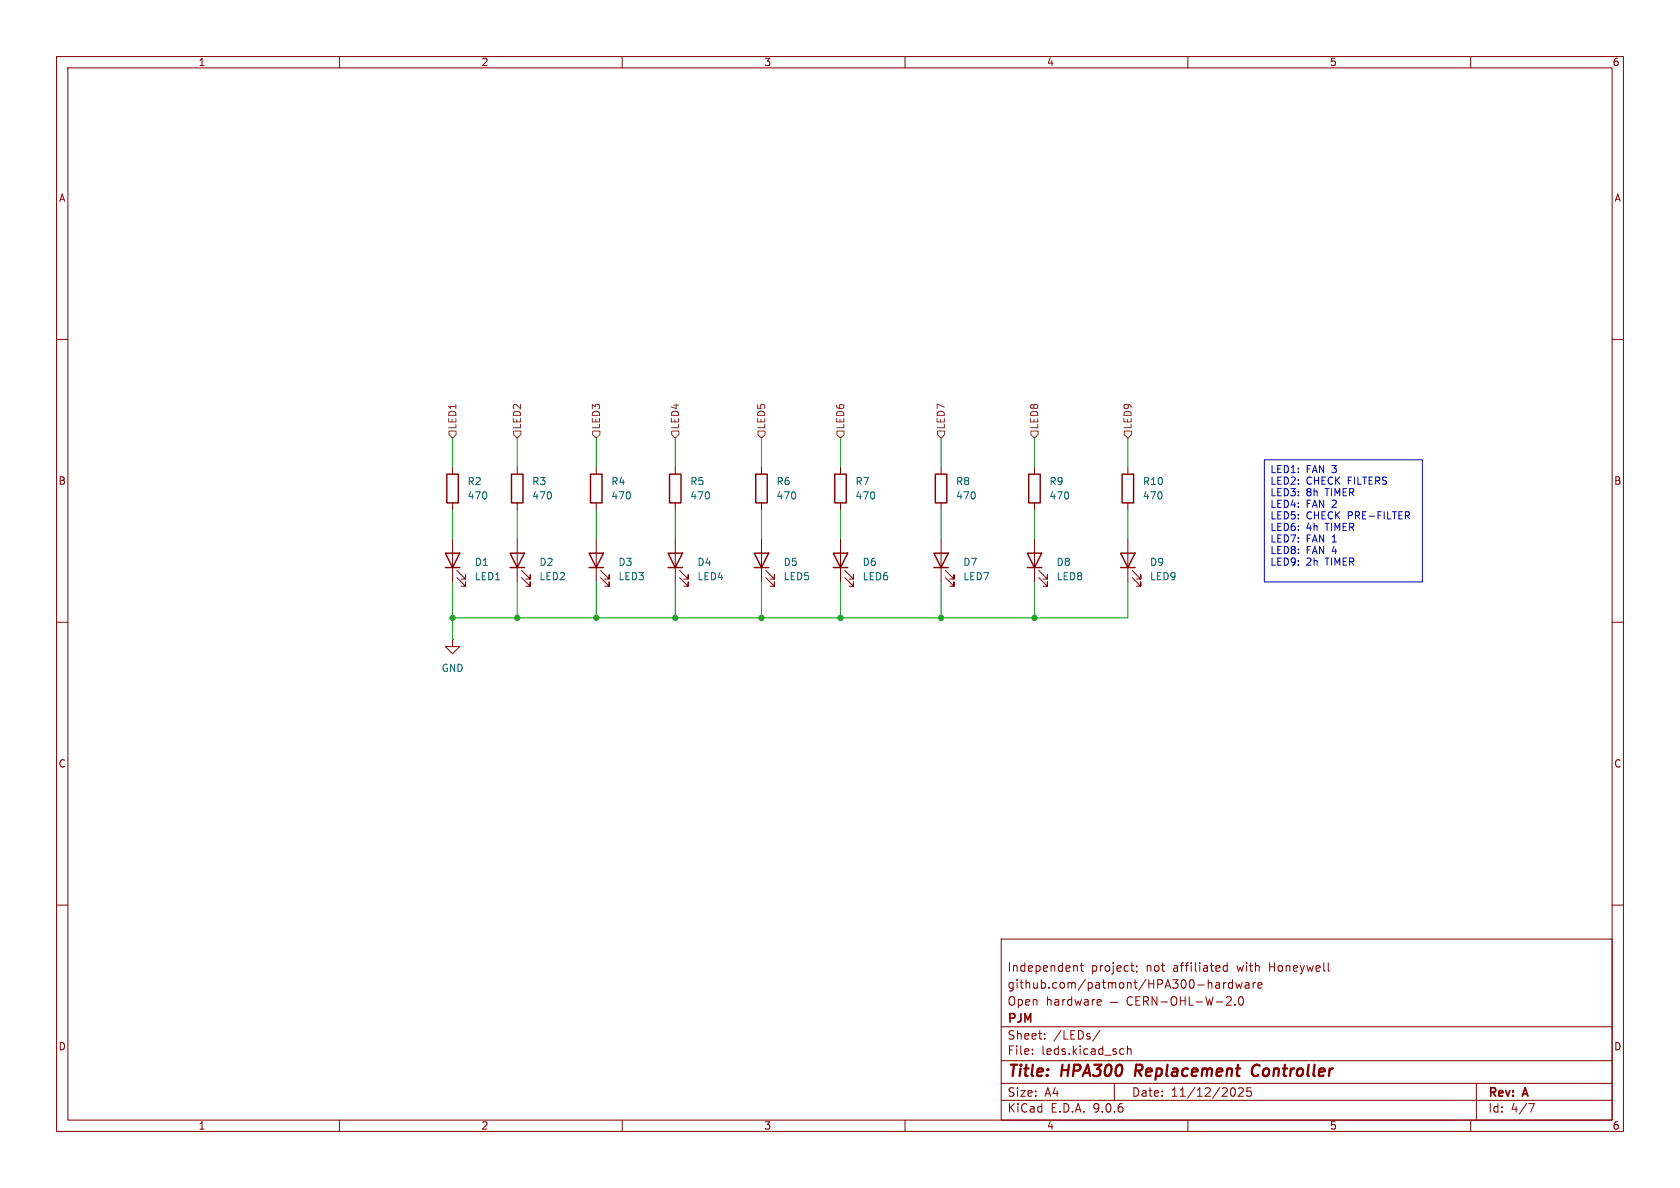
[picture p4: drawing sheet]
(kicad_sch
 (version 20250114)
 (generator "eeschema")
 (generator_version "9.0")
 (paper "A4")
 (title_block
  (title "HPA300 Replacement Controller")
  (date "11/12/2025")
  (rev "A")
  (company "PJM")
  (comment 1 "Open hardware — CERN-OHL-W-2.0")
  (comment 2 "github.com/patmont/HPA300-hardware")
  (comment 3 "Independent project; not affiliated with Honeywell"))
 (lib_symbols
  (symbol "Device:LED"
   (pin_numbers (hide yes))
   (pin_names
    (offset 1.016) (hide yes)) (exclude_from_sim no) (in_bom yes) (on_board yes)
   (property "Reference" "D" (at 0 2.54 0) (effects (font (size 1.27 1.27))))
   (property "Value" "LED" (at 0 -2.54 0) (effects (font (size 1.27 1.27))))
   (property "Footprint" "" (at 0 0 0) (effects (font (size 1.27 1.27)) (hide yes)))
   (property "Datasheet" "~" (at 0 0 0) (effects (font (size 1.27 1.27)) (hide yes)))
   (property "Description" "Light emitting diode" (at 0 0 0) (effects (font (size 1.27 1.27)) (hide yes)))
   (property "Sim.Pins" "1=K 2=A" (at 0 0 0) (effects (font (size 1.27 1.27)) (hide yes)))
   (symbol "LED_0_1"
    (polyline (pts (xy -3.048 -0.762) (xy -4.572 -2.286) (xy -3.81 -2.286) (xy -4.572 -2.286) (xy -4.572 -1.524)) (stroke (width 0) (type default)) (fill (type none)))
    (polyline (pts (xy -1.778 -0.762) (xy -3.302 -2.286) (xy -2.54 -2.286) (xy -3.302 -2.286) (xy -3.302 -1.524)) (stroke (width 0) (type default)) (fill (type none)))
    (polyline (pts (xy -1.27 0) (xy 1.27 0)) (stroke (width 0) (type default)) (fill (type none)))
    (polyline (pts (xy -1.27 -1.27) (xy -1.27 1.27)) (stroke (width 0.254) (type default)) (fill (type none)))
    (polyline (pts (xy 1.27 -1.27) (xy 1.27 1.27) (xy -1.27 0) (xy 1.27 -1.27)) (stroke (width 0.254) (type default)) (fill (type none))))
   (symbol "LED_1_1"
    (pin passive line (at -3.81 0 0) (length 2.54) (name "K" (effects (font (size 1.27 1.27)))) (number "1" (effects (font (size 1.27 1.27)))))
    (pin passive line (at 3.81 0 180) (length 2.54) (name "A" (effects (font (size 1.27 1.27)))) (number "2" (effects (font (size 1.27 1.27))))))
   (embedded_fonts no))
  (symbol "Device:R"
   (pin_numbers (hide yes))
   (pin_names
    (offset 0)) (exclude_from_sim no) (in_bom yes) (on_board yes)
   (property "Reference" "R" (at 2.032 0 90) (effects (font (size 1.27 1.27))))
   (property "Value" "R" (at 0 0 90) (effects (font (size 1.27 1.27))))
   (property "Footprint" "" (at -1.778 0 90) (effects (font (size 1.27 1.27)) (hide yes)))
   (property "Datasheet" "~" (at 0 0 0) (effects (font (size 1.27 1.27)) (hide yes)))
   (property "Description" "Resistor" (at 0 0 0) (effects (font (size 1.27 1.27)) (hide yes)))
   (symbol "R_0_1"
    (rectangle (start -1.016 -2.54) (end 1.016 2.54) (stroke (width 0.254) (type default)) (fill (type none))))
   (symbol "R_1_1"
    (pin passive line (at 0 3.81 270) (length 1.27) (name "~" (effects (font (size 1.27 1.27)))) (number "1" (effects (font (size 1.27 1.27)))))
    (pin passive line (at 0 -3.81 90) (length 1.27) (name "~" (effects (font (size 1.27 1.27)))) (number "2" (effects (font (size 1.27 1.27))))))
   (embedded_fonts no))
  (symbol "power:GND"
   (power)
   (pin_numbers (hide yes))
   (pin_names
    (offset 0) (hide yes)) (exclude_from_sim no) (in_bom yes) (on_board yes)
   (property "Reference" "#PWR" (at 0 -6.35 0) (effects (font (size 1.27 1.27)) (hide yes)))
   (property "Value" "GND" (at 0 -3.81 0) (effects (font (size 1.27 1.27))))
   (property "Footprint" "" (at 0 0 0) (effects (font (size 1.27 1.27)) (hide yes)))
   (property "Datasheet" "" (at 0 0 0) (effects (font (size 1.27 1.27)) (hide yes)))
   (property "Description" "Power symbol creates a global label with name \"GND\" , ground" (at 0 0 0) (effects (font (size 1.27 1.27)) (hide yes)))
   (symbol "GND_0_1"
    (polyline (pts (xy 0 0) (xy 0 -1.27) (xy 1.27 -1.27) (xy 0 -2.54) (xy -1.27 -1.27) (xy 0 -1.27)) (stroke (width 0) (type default)) (fill (type none))))
   (symbol "GND_1_1"
    (pin power_in line (at 0 0 270) (length 0) (name "~" (effects (font (size 1.27 1.27)))) (number "1" (effects (font (size 1.27 1.27))))))
   (embedded_fonts no)))
 (text_box "LED1: FAN 3\nLED2: CHECK FILTERS\nLED3: 8h TIMER\nLED4: FAN 2\nLED5: CHECK PRE-FILTER\nLED6: 4h TIMER\nLED7: FAN 1\nLED8: FAN 4\nLED9: 2h TIMER"
  (exclude_from_sim no)
  (at 223.52 81.28 0)
  (size 27.94 21.59)
  (margins 0.9525 0.9525 0.9525 0.9525)
  (stroke (width 0) (type solid))
  (fill (type none))
  (effects (font (size 1.27 1.27)) (justify left top)))
 (junction
  (at 182.88 109.22)
  (diameter 0)
  (color 0 0 0 0))
 (junction
  (at 91.44 109.22)
  (diameter 0)
  (color 0 0 0 0))
 (junction
  (at 80.01 109.22)
  (diameter 0)
  (color 0 0 0 0))
 (junction
  (at 119.38 109.22)
  (diameter 0)
  (color 0 0 0 0))
 (junction
  (at 148.59 109.22)
  (diameter 0)
  (color 0 0 0 0))
 (junction
  (at 166.37 109.22)
  (diameter 0)
  (color 0 0 0 0))
 (junction
  (at 134.62 109.22)
  (diameter 0)
  (color 0 0 0 0))
 (junction
  (at 105.41 109.22)
  (diameter 0)
  (color 0 0 0 0))
 (wire
  (pts (xy 166.37 102.87) (xy 166.37 109.22))
  (stroke (width 0) (type default)))
 (wire
  (pts (xy 182.88 109.22) (xy 199.39 109.22))
  (stroke (width 0) (type default)))
 (wire
  (pts (xy 91.44 77.47) (xy 91.44 82.55))
  (stroke (width 0) (type default)))
 (wire
  (pts (xy 199.39 90.17) (xy 199.39 95.25))
  (stroke (width 0) (type default)))
 (wire
  (pts (xy 119.38 90.17) (xy 119.38 95.25))
  (stroke (width 0) (type default)))
 (wire
  (pts (xy 182.88 90.17) (xy 182.88 95.25))
  (stroke (width 0) (type default)))
 (wire
  (pts (xy 166.37 90.17) (xy 166.37 95.25))
  (stroke (width 0) (type default)))
 (wire
  (pts (xy 80.01 109.22) (xy 80.01 113.03))
  (stroke (width 0) (type default)))
 (wire
  (pts (xy 134.62 90.17) (xy 134.62 95.25))
  (stroke (width 0) (type default)))
 (wire
  (pts (xy 105.41 77.47) (xy 105.41 82.55))
  (stroke (width 0) (type default)))
 (wire
  (pts (xy 148.59 77.47) (xy 148.59 82.55))
  (stroke (width 0) (type default)))
 (wire
  (pts (xy 119.38 109.22) (xy 134.62 109.22))
  (stroke (width 0) (type default)))
 (wire
  (pts (xy 199.39 77.47) (xy 199.39 82.55))
  (stroke (width 0) (type default)))
 (wire
  (pts (xy 119.38 102.87) (xy 119.38 109.22))
  (stroke (width 0) (type default)))
 (wire
  (pts (xy 134.62 77.47) (xy 134.62 82.55))
  (stroke (width 0) (type default)))
 (wire
  (pts (xy 80.01 90.17) (xy 80.01 95.25))
  (stroke (width 0) (type default)))
 (wire
  (pts (xy 91.44 109.22) (xy 105.41 109.22))
  (stroke (width 0) (type default)))
 (wire
  (pts (xy 182.88 102.87) (xy 182.88 109.22))
  (stroke (width 0) (type default)))
 (wire
  (pts (xy 91.44 102.87) (xy 91.44 109.22))
  (stroke (width 0) (type default)))
 (wire
  (pts (xy 80.01 109.22) (xy 91.44 109.22))
  (stroke (width 0) (type default)))
 (wire
  (pts (xy 134.62 109.22) (xy 148.59 109.22))
  (stroke (width 0) (type default)))
 (wire
  (pts (xy 105.41 102.87) (xy 105.41 109.22))
  (stroke (width 0) (type default)))
 (wire
  (pts (xy 148.59 102.87) (xy 148.59 109.22))
  (stroke (width 0) (type default)))
 (wire
  (pts (xy 148.59 109.22) (xy 166.37 109.22))
  (stroke (width 0) (type default)))
 (wire
  (pts (xy 80.01 102.87) (xy 80.01 109.22))
  (stroke (width 0) (type default)))
 (wire
  (pts (xy 105.41 109.22) (xy 119.38 109.22))
  (stroke (width 0) (type default)))
 (wire
  (pts (xy 148.59 90.17) (xy 148.59 95.25))
  (stroke (width 0) (type default)))
 (wire
  (pts (xy 91.44 90.17) (xy 91.44 95.25))
  (stroke (width 0) (type default)))
 (wire
  (pts (xy 105.41 90.17) (xy 105.41 95.25))
  (stroke (width 0) (type default)))
 (wire
  (pts (xy 166.37 109.22) (xy 182.88 109.22))
  (stroke (width 0) (type default)))
 (wire
  (pts (xy 119.38 77.47) (xy 119.38 82.55))
  (stroke (width 0) (type default)))
 (wire
  (pts (xy 166.37 77.47) (xy 166.37 82.55))
  (stroke (width 0) (type default)))
 (wire
  (pts (xy 182.88 77.47) (xy 182.88 82.55))
  (stroke (width 0) (type default)))
 (wire
  (pts (xy 80.01 77.47) (xy 80.01 82.55))
  (stroke (width 0) (type default)))
 (wire
  (pts (xy 199.39 102.87) (xy 199.39 109.22))
  (stroke (width 0) (type default)))
 (wire
  (pts (xy 134.62 102.87) (xy 134.62 109.22))
  (stroke (width 0) (type default)))
 (hierarchical_label "LED3"
  (shape input)
  (at 105.41 77.47 90)
  (effects (font (size 1.27 1.27)) (justify left)))
 (hierarchical_label "LED2"
  (shape input)
  (at 91.44 77.47 90)
  (effects (font (size 1.27 1.27)) (justify left)))
 (hierarchical_label "LED7"
  (shape input)
  (at 166.37 77.47 90)
  (effects (font (size 1.27 1.27)) (justify left)))
 (hierarchical_label "LED8"
  (shape input)
  (at 182.88 77.47 90)
  (effects (font (size 1.27 1.27)) (justify left)))
 (hierarchical_label "LED6"
  (shape input)
  (at 148.59 77.47 90)
  (effects (font (size 1.27 1.27)) (justify left)))
 (hierarchical_label "LED4"
  (shape input)
  (at 119.38 77.47 90)
  (effects (font (size 1.27 1.27)) (justify left)))
 (hierarchical_label "LED9"
  (shape input)
  (at 199.39 77.47 90)
  (effects (font (size 1.27 1.27)) (justify left)))
 (hierarchical_label "LED1"
  (shape input)
  (at 80.01 77.47 90)
  (effects (font (size 1.27 1.27)) (justify left)))
 (hierarchical_label "LED5"
  (shape input)
  (at 134.62 77.47 90)
  (effects (font (size 1.27 1.27)) (justify left)))
 (symbol
  (lib_id "Device:LED")
  (at 80.01 99.06 90)
  (unit 1)
  (exclude_from_sim no)
  (in_bom yes)
  (on_board yes)
  (dnp no)
  (fields_autoplaced yes)
  (property "Reference" "D1" (at 83.82 99.3774 90) (effects (font (size 1.27 1.27)) (justify right)))
  (property "Value" "LED1" (at 83.82 101.9174 90) (effects (font (size 1.27 1.27)) (justify right)))
  (property "Footprint" "LED_THT:LED_D3.0mm" (at 80.01 99.06 0) (effects (font (size 1.27 1.27)) (hide yes)))
  (property "Datasheet" "~" (at 80.01 99.06 0) (effects (font (size 1.27 1.27)) (hide yes)))
  (property "Description" "Light emitting diode" (at 80.01 99.06 0) (effects (font (size 1.27 1.27)) (hide yes)))
  (property "Sim.Pins" "1=K 2=A" (at 80.01 99.06 0) (effects (font (size 1.27 1.27)) (hide yes)))
  (property "Digikey" "151031SS04000" (at 80.01 99.06 90) (effects (font (size 1.27 1.27)) (hide yes)))
  (pin "2")
  (pin "1"))
 (symbol
  (lib_id "power:GND")
  (at 80.01 113.03 0)
  (unit 1)
  (exclude_from_sim no)
  (in_bom yes)
  (on_board yes)
  (dnp no)
  (fields_autoplaced yes)
  (property "Reference" "#PWR06" (at 80.01 119.38 0) (effects (font (size 1.27 1.27)) (hide yes)))
  (property "Value" "GND" (at 80.01 118.11 0) (effects (font (size 1.27 1.27))))
  (property "Footprint" "" (at 80.01 113.03 0) (effects (font (size 1.27 1.27)) (hide yes)))
  (property "Datasheet" "" (at 80.01 113.03 0) (effects (font (size 1.27 1.27)) (hide yes)))
  (property "Description" "Power symbol creates a global label with name \"GND\" , ground" (at 80.01 113.03 0) (effects (font (size 1.27 1.27)) (hide yes)))
  (pin "1"))
 (symbol
  (lib_id "Device:LED")
  (at 148.59 99.06 90)
  (unit 1)
  (exclude_from_sim no)
  (in_bom yes)
  (on_board yes)
  (dnp no)
  (fields_autoplaced yes)
  (property "Reference" "D6" (at 152.4 99.3774 90) (effects (font (size 1.27 1.27)) (justify right)))
  (property "Value" "LED6" (at 152.4 101.9174 90) (effects (font (size 1.27 1.27)) (justify right)))
  (property "Footprint" "LED_THT:LED_D3.0mm" (at 148.59 99.06 0) (effects (font (size 1.27 1.27)) (hide yes)))
  (property "Datasheet" "~" (at 148.59 99.06 0) (effects (font (size 1.27 1.27)) (hide yes)))
  (property "Description" "Light emitting diode" (at 148.59 99.06 0) (effects (font (size 1.27 1.27)) (hide yes)))
  (property "Sim.Pins" "1=K 2=A" (at 148.59 99.06 0) (effects (font (size 1.27 1.27)) (hide yes)))
  (property "Digikey" "151031SS04000" (at 148.59 99.06 90) (effects (font (size 1.27 1.27)) (hide yes)))
  (pin "1")
  (pin "2"))
 (symbol
  (lib_id "Device:LED")
  (at 91.44 99.06 90)
  (unit 1)
  (exclude_from_sim no)
  (in_bom yes)
  (on_board yes)
  (dnp no)
  (fields_autoplaced yes)
  (property "Reference" "D2" (at 95.25 99.3774 90) (effects (font (size 1.27 1.27)) (justify right)))
  (property "Value" "LED2" (at 95.25 101.9174 90) (effects (font (size 1.27 1.27)) (justify right)))
  (property "Footprint" "LED_THT:LED_D3.0mm" (at 91.44 99.06 0) (effects (font (size 1.27 1.27)) (hide yes)))
  (property "Datasheet" "~" (at 91.44 99.06 0) (effects (font (size 1.27 1.27)) (hide yes)))
  (property "Description" "Light emitting diode" (at 91.44 99.06 0) (effects (font (size 1.27 1.27)) (hide yes)))
  (property "Sim.Pins" "1=K 2=A" (at 91.44 99.06 0) (effects (font (size 1.27 1.27)) (hide yes)))
  (property "Digikey" "151031SS04000" (at 91.44 99.06 90) (effects (font (size 1.27 1.27)) (hide yes)))
  (pin "2")
  (pin "1"))
 (symbol
  (lib_id "Device:R")
  (at 105.41 86.36 0)
  (unit 1)
  (exclude_from_sim no)
  (in_bom yes)
  (on_board yes)
  (dnp no)
  (fields_autoplaced yes)
  (property "Reference" "R4" (at 107.95 85.0899 0) (effects (font (size 1.27 1.27)) (justify left)))
  (property "Value" "470" (at 107.95 87.6299 0) (effects (font (size 1.27 1.27)) (justify left)))
  (property "Footprint" "Resistor_SMD:R_0805_2012Metric" (at 103.632 86.36 90) (effects (font (size 1.27 1.27)) (hide yes)))
  (property "Datasheet" "~" (at 105.41 86.36 0) (effects (font (size 1.27 1.27)) (hide yes)))
  (property "Description" "Resistor" (at 105.41 86.36 0) (effects (font (size 1.27 1.27)) (hide yes)))
  (property "Digikey" "CRGCQ0805J470R" (at 105.41 86.36 0) (effects (font (size 1.27 1.27)) (hide yes)))
  (pin "1")
  (pin "2"))
 (symbol
  (lib_id "Device:LED")
  (at 166.37 99.06 90)
  (unit 1)
  (exclude_from_sim no)
  (in_bom yes)
  (on_board yes)
  (dnp no)
  (fields_autoplaced yes)
  (property "Reference" "D7" (at 170.18 99.3774 90) (effects (font (size 1.27 1.27)) (justify right)))
  (property "Value" "LED7" (at 170.18 101.9174 90) (effects (font (size 1.27 1.27)) (justify right)))
  (property "Footprint" "LED_THT:LED_D3.0mm" (at 166.37 99.06 0) (effects (font (size 1.27 1.27)) (hide yes)))
  (property "Datasheet" "~" (at 166.37 99.06 0) (effects (font (size 1.27 1.27)) (hide yes)))
  (property "Description" "Light emitting diode" (at 166.37 99.06 0) (effects (font (size 1.27 1.27)) (hide yes)))
  (property "Sim.Pins" "1=K 2=A" (at 166.37 99.06 0) (effects (font (size 1.27 1.27)) (hide yes)))
  (property "Digikey" "151031SS04000" (at 166.37 99.06 90) (effects (font (size 1.27 1.27)) (hide yes)))
  (pin "1")
  (pin "2"))
 (symbol
  (lib_id "Device:R")
  (at 80.01 86.36 0)
  (unit 1)
  (exclude_from_sim no)
  (in_bom yes)
  (on_board yes)
  (dnp no)
  (fields_autoplaced yes)
  (property "Reference" "R2" (at 82.55 85.0899 0) (effects (font (size 1.27 1.27)) (justify left)))
  (property "Value" "470" (at 82.55 87.6299 0) (effects (font (size 1.27 1.27)) (justify left)))
  (property "Footprint" "Resistor_SMD:R_0805_2012Metric" (at 78.232 86.36 90) (effects (font (size 1.27 1.27)) (hide yes)))
  (property "Datasheet" "~" (at 80.01 86.36 0) (effects (font (size 1.27 1.27)) (hide yes)))
  (property "Description" "Resistor" (at 80.01 86.36 0) (effects (font (size 1.27 1.27)) (hide yes)))
  (property "Digikey" "CRGCQ0805J470R" (at 80.01 86.36 0) (effects (font (size 1.27 1.27)) (hide yes)))
  (pin "2")
  (pin "1"))
 (symbol
  (lib_id "Device:LED")
  (at 119.38 99.06 90)
  (unit 1)
  (exclude_from_sim no)
  (in_bom yes)
  (on_board yes)
  (dnp no)
  (fields_autoplaced yes)
  (property "Reference" "D4" (at 123.19 99.3774 90) (effects (font (size 1.27 1.27)) (justify right)))
  (property "Value" "LED4" (at 123.19 101.9174 90) (effects (font (size 1.27 1.27)) (justify right)))
  (property "Footprint" "LED_THT:LED_D3.0mm" (at 119.38 99.06 0) (effects (font (size 1.27 1.27)) (hide yes)))
  (property "Datasheet" "~" (at 119.38 99.06 0) (effects (font (size 1.27 1.27)) (hide yes)))
  (property "Description" "Light emitting diode" (at 119.38 99.06 0) (effects (font (size 1.27 1.27)) (hide yes)))
  (property "Sim.Pins" "1=K 2=A" (at 119.38 99.06 0) (effects (font (size 1.27 1.27)) (hide yes)))
  (property "Digikey" "151031SS04000" (at 119.38 99.06 90) (effects (font (size 1.27 1.27)) (hide yes)))
  (pin "1")
  (pin "2"))
 (symbol
  (lib_id "Device:LED")
  (at 105.41 99.06 90)
  (unit 1)
  (exclude_from_sim no)
  (in_bom yes)
  (on_board yes)
  (dnp no)
  (fields_autoplaced yes)
  (property "Reference" "D3" (at 109.22 99.3774 90) (effects (font (size 1.27 1.27)) (justify right)))
  (property "Value" "LED3" (at 109.22 101.9174 90) (effects (font (size 1.27 1.27)) (justify right)))
  (property "Footprint" "LED_THT:LED_D3.0mm" (at 105.41 99.06 0) (effects (font (size 1.27 1.27)) (hide yes)))
  (property "Datasheet" "~" (at 105.41 99.06 0) (effects (font (size 1.27 1.27)) (hide yes)))
  (property "Description" "Light emitting diode" (at 105.41 99.06 0) (effects (font (size 1.27 1.27)) (hide yes)))
  (property "Sim.Pins" "1=K 2=A" (at 105.41 99.06 0) (effects (font (size 1.27 1.27)) (hide yes)))
  (property "Digikey" "151031SS04000" (at 105.41 99.06 90) (effects (font (size 1.27 1.27)) (hide yes)))
  (pin "1")
  (pin "2"))
 (symbol
  (lib_id "Device:LED")
  (at 199.39 99.06 90)
  (unit 1)
  (exclude_from_sim no)
  (in_bom yes)
  (on_board yes)
  (dnp no)
  (fields_autoplaced yes)
  (property "Reference" "D9" (at 203.2 99.3774 90) (effects (font (size 1.27 1.27)) (justify right)))
  (property "Value" "LED9" (at 203.2 101.9174 90) (effects (font (size 1.27 1.27)) (justify right)))
  (property "Footprint" "LED_THT:LED_D3.0mm" (at 199.39 99.06 0) (effects (font (size 1.27 1.27)) (hide yes)))
  (property "Datasheet" "~" (at 199.39 99.06 0) (effects (font (size 1.27 1.27)) (hide yes)))
  (property "Description" "Light emitting diode" (at 199.39 99.06 0) (effects (font (size 1.27 1.27)) (hide yes)))
  (property "Sim.Pins" "1=K 2=A" (at 199.39 99.06 0) (effects (font (size 1.27 1.27)) (hide yes)))
  (property "Digikey" "151031SS04000" (at 199.39 99.06 90) (effects (font (size 1.27 1.27)) (hide yes)))
  (pin "2")
  (pin "1"))
 (symbol
  (lib_id "Device:R")
  (at 199.39 86.36 0)
  (unit 1)
  (exclude_from_sim no)
  (in_bom yes)
  (on_board yes)
  (dnp no)
  (fields_autoplaced yes)
  (property "Reference" "R10" (at 201.93 85.0899 0) (effects (font (size 1.27 1.27)) (justify left)))
  (property "Value" "470" (at 201.93 87.6299 0) (effects (font (size 1.27 1.27)) (justify left)))
  (property "Footprint" "Resistor_SMD:R_0805_2012Metric" (at 197.612 86.36 90) (effects (font (size 1.27 1.27)) (hide yes)))
  (property "Datasheet" "~" (at 199.39 86.36 0) (effects (font (size 1.27 1.27)) (hide yes)))
  (property "Description" "Resistor" (at 199.39 86.36 0) (effects (font (size 1.27 1.27)) (hide yes)))
  (property "Digikey" "CRGCQ0805J470R" (at 199.39 86.36 0) (effects (font (size 1.27 1.27)) (hide yes)))
  (pin "2")
  (pin "1"))
 (symbol
  (lib_id "Device:LED")
  (at 134.62 99.06 90)
  (unit 1)
  (exclude_from_sim no)
  (in_bom yes)
  (on_board yes)
  (dnp no)
  (fields_autoplaced yes)
  (property "Reference" "D5" (at 138.43 99.3774 90) (effects (font (size 1.27 1.27)) (justify right)))
  (property "Value" "LED5" (at 138.43 101.9174 90) (effects (font (size 1.27 1.27)) (justify right)))
  (property "Footprint" "LED_THT:LED_D3.0mm" (at 134.62 99.06 0) (effects (font (size 1.27 1.27)) (hide yes)))
  (property "Datasheet" "~" (at 134.62 99.06 0) (effects (font (size 1.27 1.27)) (hide yes)))
  (property "Description" "Light emitting diode" (at 134.62 99.06 0) (effects (font (size 1.27 1.27)) (hide yes)))
  (property "Sim.Pins" "1=K 2=A" (at 134.62 99.06 0) (effects (font (size 1.27 1.27)) (hide yes)))
  (property "Digikey" "151031SS04000" (at 134.62 99.06 90) (effects (font (size 1.27 1.27)) (hide yes)))
  (pin "2")
  (pin "1"))
 (symbol
  (lib_id "Device:R")
  (at 119.38 86.36 0)
  (unit 1)
  (exclude_from_sim no)
  (in_bom yes)
  (on_board yes)
  (dnp no)
  (fields_autoplaced yes)
  (property "Reference" "R5" (at 121.92 85.0899 0) (effects (font (size 1.27 1.27)) (justify left)))
  (property "Value" "470" (at 121.92 87.6299 0) (effects (font (size 1.27 1.27)) (justify left)))
  (property "Footprint" "Resistor_SMD:R_0805_2012Metric" (at 117.602 86.36 90) (effects (font (size 1.27 1.27)) (hide yes)))
  (property "Datasheet" "~" (at 119.38 86.36 0) (effects (font (size 1.27 1.27)) (hide yes)))
  (property "Description" "Resistor" (at 119.38 86.36 0) (effects (font (size 1.27 1.27)) (hide yes)))
  (property "Digikey" "CRGCQ0805J470R" (at 119.38 86.36 0) (effects (font (size 1.27 1.27)) (hide yes)))
  (pin "2")
  (pin "1"))
 (symbol
  (lib_id "Device:R")
  (at 148.59 86.36 0)
  (unit 1)
  (exclude_from_sim no)
  (in_bom yes)
  (on_board yes)
  (dnp no)
  (fields_autoplaced yes)
  (property "Reference" "R7" (at 151.13 85.0899 0) (effects (font (size 1.27 1.27)) (justify left)))
  (property "Value" "470" (at 151.13 87.6299 0) (effects (font (size 1.27 1.27)) (justify left)))
  (property "Footprint" "Resistor_SMD:R_0805_2012Metric" (at 146.812 86.36 90) (effects (font (size 1.27 1.27)) (hide yes)))
  (property "Datasheet" "~" (at 148.59 86.36 0) (effects (font (size 1.27 1.27)) (hide yes)))
  (property "Description" "Resistor" (at 148.59 86.36 0) (effects (font (size 1.27 1.27)) (hide yes)))
  (property "Digikey" "CRGCQ0805J470R" (at 148.59 86.36 0) (effects (font (size 1.27 1.27)) (hide yes)))
  (pin "1")
  (pin "2"))
 (symbol
  (lib_id "Device:R")
  (at 166.37 86.36 0)
  (unit 1)
  (exclude_from_sim no)
  (in_bom yes)
  (on_board yes)
  (dnp no)
  (fields_autoplaced yes)
  (property "Reference" "R8" (at 168.91 85.0899 0) (effects (font (size 1.27 1.27)) (justify left)))
  (property "Value" "470" (at 168.91 87.6299 0) (effects (font (size 1.27 1.27)) (justify left)))
  (property "Footprint" "Resistor_SMD:R_0805_2012Metric" (at 164.592 86.36 90) (effects (font (size 1.27 1.27)) (hide yes)))
  (property "Datasheet" "~" (at 166.37 86.36 0) (effects (font (size 1.27 1.27)) (hide yes)))
  (property "Description" "Resistor" (at 166.37 86.36 0) (effects (font (size 1.27 1.27)) (hide yes)))
  (property "Digikey" "CRGCQ0805J470R" (at 166.37 86.36 0) (effects (font (size 1.27 1.27)) (hide yes)))
  (pin "1")
  (pin "2"))
 (symbol
  (lib_id "Device:R")
  (at 134.62 86.36 0)
  (unit 1)
  (exclude_from_sim no)
  (in_bom yes)
  (on_board yes)
  (dnp no)
  (fields_autoplaced yes)
  (property "Reference" "R6" (at 137.16 85.0899 0) (effects (font (size 1.27 1.27)) (justify left)))
  (property "Value" "470" (at 137.16 87.6299 0) (effects (font (size 1.27 1.27)) (justify left)))
  (property "Footprint" "Resistor_SMD:R_0805_2012Metric" (at 132.842 86.36 90) (effects (font (size 1.27 1.27)) (hide yes)))
  (property "Datasheet" "~" (at 134.62 86.36 0) (effects (font (size 1.27 1.27)) (hide yes)))
  (property "Description" "Resistor" (at 134.62 86.36 0) (effects (font (size 1.27 1.27)) (hide yes)))
  (property "Digikey" "CRGCQ0805J470R" (at 134.62 86.36 0) (effects (font (size 1.27 1.27)) (hide yes)))
  (pin "2")
  (pin "1"))
 (symbol
  (lib_id "Device:R")
  (at 182.88 86.36 0)
  (unit 1)
  (exclude_from_sim no)
  (in_bom yes)
  (on_board yes)
  (dnp no)
  (fields_autoplaced yes)
  (property "Reference" "R9" (at 185.42 85.0899 0) (effects (font (size 1.27 1.27)) (justify left)))
  (property "Value" "470" (at 185.42 87.6299 0) (effects (font (size 1.27 1.27)) (justify left)))
  (property "Footprint" "Resistor_SMD:R_0805_2012Metric" (at 181.102 86.36 90) (effects (font (size 1.27 1.27)) (hide yes)))
  (property "Datasheet" "~" (at 182.88 86.36 0) (effects (font (size 1.27 1.27)) (hide yes)))
  (property "Description" "Resistor" (at 182.88 86.36 0) (effects (font (size 1.27 1.27)) (hide yes)))
  (property "Digikey" "CRGCQ0805J470R" (at 182.88 86.36 0) (effects (font (size 1.27 1.27)) (hide yes)))
  (pin "2")
  (pin "1"))
 (symbol
  (lib_id "Device:R")
  (at 91.44 86.36 0)
  (unit 1)
  (exclude_from_sim no)
  (in_bom yes)
  (on_board yes)
  (dnp no)
  (fields_autoplaced yes)
  (property "Reference" "R3" (at 93.98 85.0899 0) (effects (font (size 1.27 1.27)) (justify left)))
  (property "Value" "470" (at 93.98 87.6299 0) (effects (font (size 1.27 1.27)) (justify left)))
  (property "Footprint" "Resistor_SMD:R_0805_2012Metric" (at 89.662 86.36 90) (effects (font (size 1.27 1.27)) (hide yes)))
  (property "Datasheet" "~" (at 91.44 86.36 0) (effects (font (size 1.27 1.27)) (hide yes)))
  (property "Description" "Resistor" (at 91.44 86.36 0) (effects (font (size 1.27 1.27)) (hide yes)))
  (property "Digikey" "CRGCQ0805J470R" (at 91.44 86.36 0) (effects (font (size 1.27 1.27)) (hide yes)))
  (pin "2")
  (pin "1"))
 (symbol
  (lib_id "Device:LED")
  (at 182.88 99.06 90)
  (unit 1)
  (exclude_from_sim no)
  (in_bom yes)
  (on_board yes)
  (dnp no)
  (fields_autoplaced yes)
  (property "Reference" "D8" (at 186.69 99.3774 90) (effects (font (size 1.27 1.27)) (justify right)))
  (property "Value" "LED8" (at 186.69 101.9174 90) (effects (font (size 1.27 1.27)) (justify right)))
  (property "Footprint" "LED_THT:LED_D3.0mm" (at 182.88 99.06 0) (effects (font (size 1.27 1.27)) (hide yes)))
  (property "Datasheet" "~" (at 182.88 99.06 0) (effects (font (size 1.27 1.27)) (hide yes)))
  (property "Description" "Light emitting diode" (at 182.88 99.06 0) (effects (font (size 1.27 1.27)) (hide yes)))
  (property "Sim.Pins" "1=K 2=A" (at 182.88 99.06 0) (effects (font (size 1.27 1.27)) (hide yes)))
  (property "Digikey" "151031SS04000" (at 182.88 99.06 90) (effects (font (size 1.27 1.27)) (hide yes)))
  (pin "1")
  (pin "2")))
